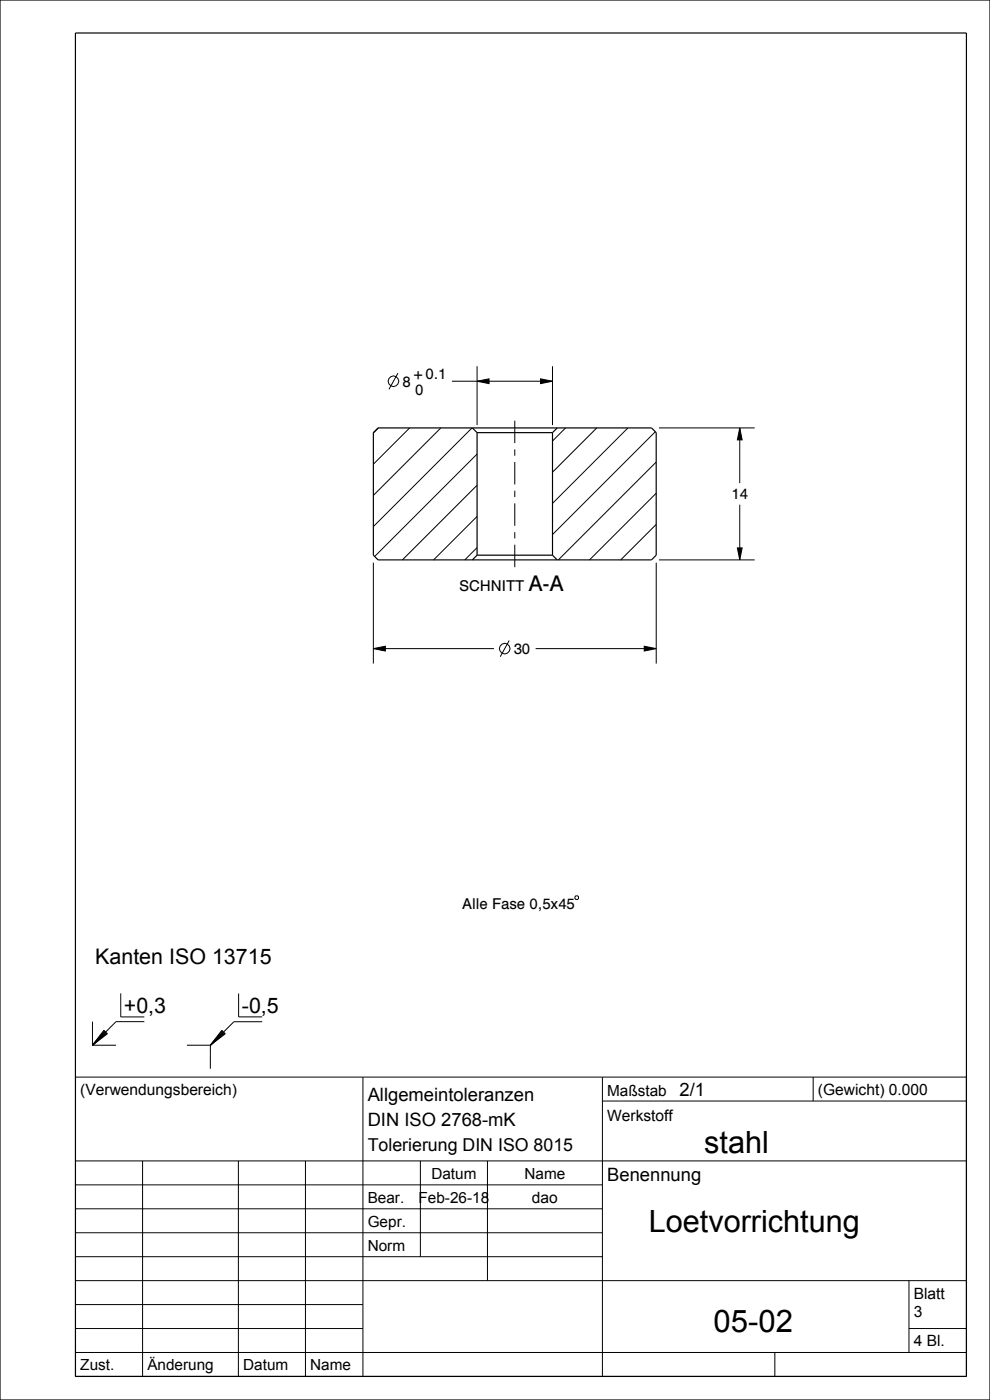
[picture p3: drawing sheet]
<svg xmlns="http://www.w3.org/2000/svg" width="210mm" height="297mm" viewBox="0 0 210 297" stroke-linecap="round" stroke-linejoin="round" font-family="sans-serif">
<g fill="none" stroke="#000" stroke-width=".21">
<path d="M84.4 79.2l-1.9 3.4M101.2 77.7v12.5M117.2 77.7v12.5M80.3 90.8l-1.1 1.1M86.9 90.8l-7.7 7.7M93.5 90.8l-14.3 14.3M95.9 80.9h21.3M100.1 90.8l-20.9 20.9M101.2 80.9l2.5-.5v1zM101.2 96.3l-21.7 21.8M114.7 80.4l2.5 .5-2.5 .5zM120 90.8l-2.8 2.8"/>
<path d="M126.6 90.8l-9.4 9.4M133.2 90.8l-16 16M139 91.6l-21.8 21.8M139.2 98l-20.8 20.8M139.8 90.8h20.3M156.9 90.8l.5 2.5h-1zM156.9 90.8v11.7M79.2 119.4v21.4M101.2 102.9l-15.8 15.9M101.2 109.6l-9.2 9.2M101.2 116.2l-2.6 2.6M139.2 104.6l-14.1 14.2"/>
<path d="M139.2 111.2l-7.5 7.6M139.2 119.4v21.4M139.8 118.8h20.3M156.4 116.2h1l-.5 2.6zM156.9 107.1v11.7M79.2 137.6l2.5-.5v1zM79.2 137.6h25.6M108 135.9l-1.9 3.4M113.6 137.6h25.6M136.7 137.1l2.5 .5-2.5 .5zM122.1 190h.4l.2 .2v.4l-.2 .2h-.4l-.1-.2v-.4zM19.6 216.7v5"/>
<path d="M22 218.6l.8 .7-3.2 2.4zM22.2 218.7l-2.6 3M22.3 218.8l-2.7 2.9M22.4 218.9l-2.8 2.8M22.5 219l-2.9 2.7M22.6 219.1l-3 2.6M22.7 219.2l-3.1 2.5M25.6 210.7v5h5M30.6 216.7h-6l-2.2 2.2M47.1 218.6l.7 .7-3.2 2.4zM47.2 218.7l-2.6 3M47.3 218.8l-2.7 2.9"/>
<path d="M47.4 218.9l-2.8 2.8M47.5 219l-2.9 2.7M47.6 219.1l-3 2.6M47.7 219.2l-3.1 2.5M50.6 210.8v4.9h5M55.6 216.8h-6l-2.2 2.1M16 228.5h189v63.5h-189zM19.6 221.7h5M39.7 221.7h4.9M44.6 221.7v5M77 228.5v63.5M127.8 233.6h77.2"/>
<path d="M127.8 228.5v63.5M172.5 228.5v5.1M16 246.3h189M16 251.4h111.8M16 256.4h111.8M30.2 246.3v45.7M50.6 246.3v45.7M64.8 246.3v45.7M89.2 246.3v20.3M103.4 246.3v25.4M16 261.5h111.8M16 266.6h111.8"/>
<path d="M16 271.7h189M16 276.8h61M192.8 271.7v15.2M16 281.8h61M16 286.9h189M164.4 286.9v5.1M192.8 281.8h12.2"/>
<circle cx="83.4" cy="80.9" r="1.12"/>
<circle cx="107" cy="137.6" r="1.12"/>
</g>
<path d="M101.2 80.9l2.5-.5v1zM114.7 80.4l2.5 .5-2.5 .5zM156.9 90.8l.5 2.5h-1zM156.4 116.2h1l-.5 2.6zM79.2 137.6l2.5-.5v1zM136.7 137.1l2.5 .5-2.5 .5z" fill="#000"/>
<path d="M0 0h210v297h-210zM16 7h189v285h-189zM80.2 90.8h58l1 1v26l-1 1h-58l-1-1v-26zM100.2 90.8l1 1M101.2 91.8v26M101.2 91.8h16M117.2 91.8v26M118.2 90.8l-1 1M101.2 117.8h16M101.2 117.8l-1 1M117.2 117.8l1 1" fill="none" stroke="#000" stroke-width=".25"/>
<!-- layer: 02___PRT_ALL_AXES -->
<path d="M109.2 89.2v4.8M109.2 95.3v1.4M109.2 98v4.8M109.2 104.1v1.3M109.2 106.8v4.7M109.2 112.9v1.3M109.2 115.6v4.7" fill="none" stroke="#000" stroke-width=".21"/>
<text font-size="6.6" x="151.4" y="282.5">05-02</text>
<g font-size="6.5">
<text x="149.4" y="244.6">stahl</text>
<text x="137.6" y="261.4">Loetvorrichtung</text>
</g>
<text font-size="4.6" x="112.1" y="125.4">A-A</text>
<g font-size="4.5">
<text x="20.2" y="204.6">Kanten ISO 13715</text>
<text x="26.3" y="214.9">+0,3</text>
<text x="51.3" y="214.9">-0,5</text>
</g>
<g font-size="3.9">
<text x="78" y="233.6">Allgemeintoleranzen</text>
<text x="144.2" y="232.5">2/1</text>
<text x="78" y="239">DIN ISO 2768-mK</text>
<text x="128.8" y="250.6">Benennung</text>
</g>
<text font-size="3.8" x="78" y="244.2">Tolerierung DIN ISO 8015</text>
<g font-size="3.3">
<text x="17" y="232.3">(Verwendungsbereich)</text>
<text x="128.8" y="232.5">Maßstab</text>
<text x="173.5" y="232.3">(Gewicht) 0.000</text>
<text x="128.8" y="237.8">Werkstoff</text>
<text x="91.5" y="250.1">Datum</text>
<text x="111.3" y="250.1">Name</text>
<text x="78" y="255.1">Bear.</text>
<text x="88.8" y="255.1">Feb-26-18</text>
<text x="112.8" y="255.2">dao</text>
<text x="78" y="260.2">Gepr.</text>
<text x="78" y="265.3">Norm</text>
<text x="193.8" y="275.5">Blatt</text>
<text x="193.8" y="279.3">3</text>
<text x="193.8" y="285.7">4 Bl.</text>
<text x="17" y="290.7">Zust.</text>
<text x="31.3" y="290.7">Änderung</text>
<text x="51.6" y="290.7">Datum</text>
<text x="65.8" y="290.7">Name</text>
</g>
<g font-size="3.2">
<text x="85.4" y="82">8</text>
<text x="87.1" y="80.3">+0.1</text>
<text x="88.1" y="83.7">0</text>
<text x="155.2" y="105.9">14</text>
<text x="97.4" y="125.4">SCHNITT</text>
<text x="109" y="138.7">30</text>
<text x="98.1" y="192.9">Alle Fase 0,5x45</text>
</g>
</svg>
